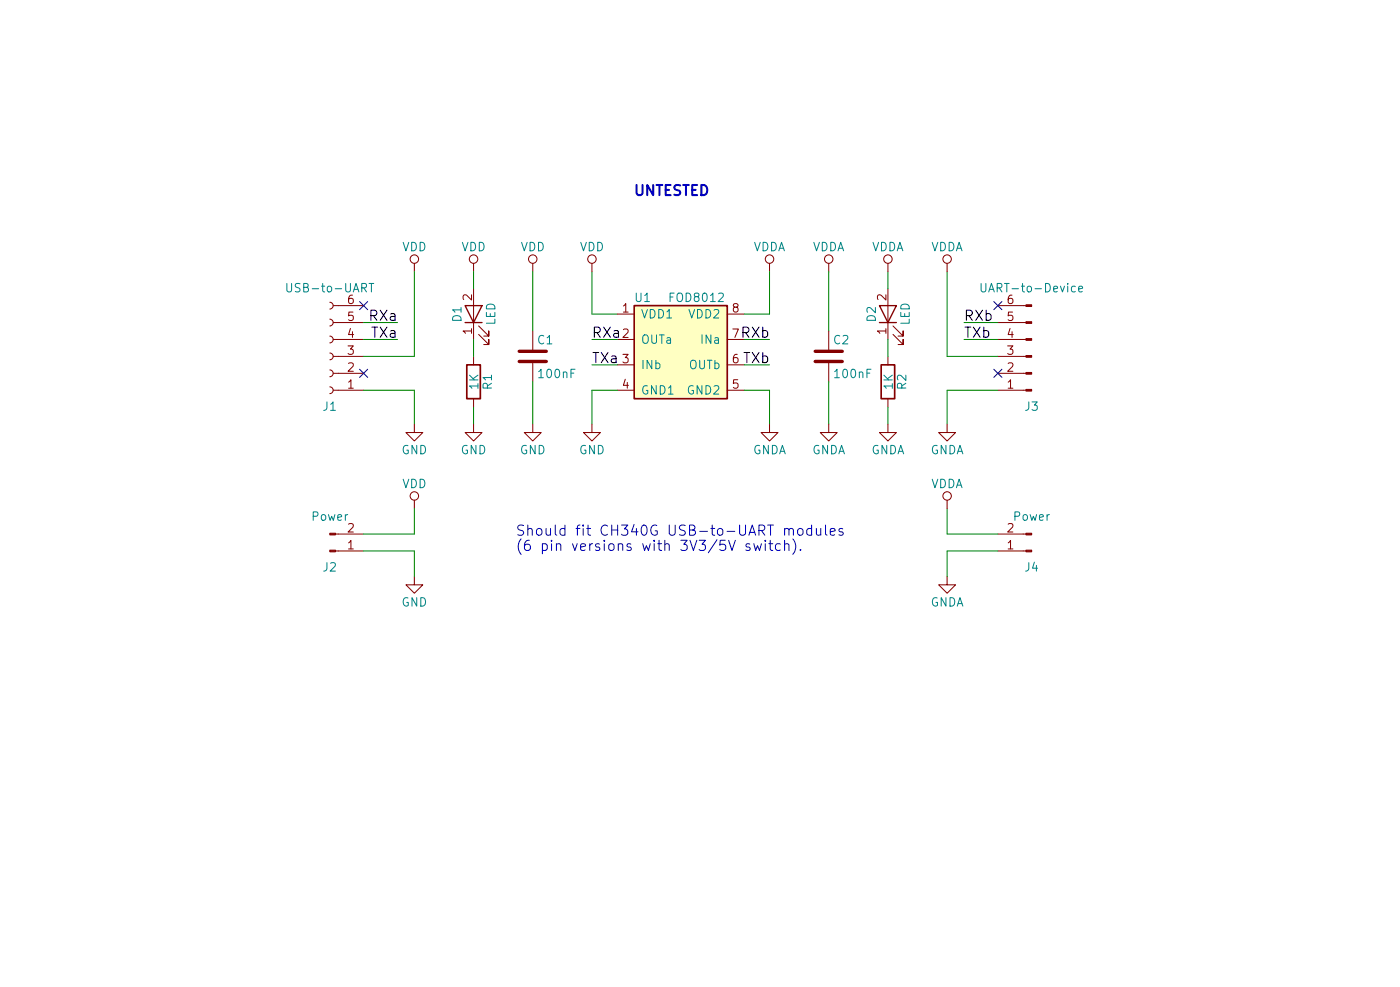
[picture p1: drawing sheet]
EESchema Schematic File Version 2
LIBS:power
LIBS:device
LIBS:transistors
LIBS:conn
LIBS:linear
LIBS:regul
LIBS:74xx
LIBS:cmos4000
LIBS:adc-dac
LIBS:memory
LIBS:xilinx
LIBS:microcontrollers
LIBS:dsp
LIBS:microchip
LIBS:analog_switches
LIBS:motorola
LIBS:texas
LIBS:intel
LIBS:audio
LIBS:interface
LIBS:digital-audio
LIBS:philips
LIBS:display
LIBS:cypress
LIBS:siliconi
LIBS:opto
LIBS:atmel
LIBS:contrib
LIBS:valves
LIBS:fod8012
EELAYER 25 0
EELAYER END
$Descr User 8268 5827
encoding utf-8
Sheet 1 1
Title ""
Date ""
Rev ""
Comp ""
Comment1 ""
Comment2 ""
Comment3 ""
Comment4 ""
$EndDescr
$Comp
L FOD8012 U1
U 1 1
P 3950 1950
F 0 "U1" H 3750 2150 50  0000 L CNN
F 1 "FOD8012" H 3950 2150 50  0000 L CNN
F 2 "SMD_Packages:SOIC-8-N" H 3750 1500 50  0001 L CIN
F 3 "" H 3925 1950 50  0001 L CNN
	1    3950 1950
	1    0    0    -1  
$EndComp
$Comp
L GND #PWR01
U 1 1
P 3500 2500
F 0 "#PWR01" H 3500 2250 50  0001 C CNN
F 1 "GND" H 3500 2350 50  0000 C CNN
F 2 "" H 3500 2500 50  0001 C CNN
F 3 "" H 3500 2500 50  0001 C CNN
	1    3500 2500
	1    0    0    -1  
$EndComp
$Comp
L GNDA #PWR02
U 1 1
P 4550 2500
F 0 "#PWR02" H 4550 2250 50  0001 C CNN
F 1 "GNDA" H 4550 2350 50  0000 C CNN
F 2 "" H 4550 2500 50  0001 C CNN
F 3 "" H 4550 2500 50  0001 C CNN
	1    4550 2500
	1    0    0    -1  
$EndComp
$Comp
L VDD #PWR03
U 1 1
P 3500 1600
F 0 "#PWR03" H 3500 1450 50  0001 C CNN
F 1 "VDD" H 3500 1750 50  0000 C CNN
F 2 "" H 3500 1600 50  0001 C CNN
F 3 "" H 3500 1600 50  0001 C CNN
	1    3500 1600
	1    0    0    -1  
$EndComp
$Comp
L VDDA #PWR04
U 1 1
P 4550 1600
F 0 "#PWR04" H 4550 1450 50  0001 C CNN
F 1 "VDDA" H 4550 1750 50  0000 C CNN
F 2 "" H 4550 1600 50  0001 C CNN
F 3 "" H 4550 1600 50  0001 C CNN
	1    4550 1600
	1    0    0    -1  
$EndComp
Wire Wire Line
	4550 1600 4550 1850
Wire Wire Line
	4550 1850 4400 1850
Wire Wire Line
	3500 1850 3650 1850
Wire Wire Line
	3500 1600 3500 1850
Wire Wire Line
	3650 2300 3500 2300
Wire Wire Line
	3500 2300 3500 2500
Wire Wire Line
	4400 2300 4550 2300
Wire Wire Line
	4550 2300 4550 2500
$Comp
L Conn_01x06_Female J1
U 1 1
P 1950 2100
F 0 "J1" H 1950 2400 50  0000 C CNN
F 1 "USB-to-UART" H 1950 1700 50  0000 C CNN
F 2 "Socket_Strips:Socket_Strip_Angled_1x06_Pitch2.54mm" H 1950 2100 50  0001 C CNN
F 3 "" H 1950 2100 50  0001 C CNN
	1    1950 2100
	-1   0    0    1   
$EndComp
Wire Wire Line
	3650 2000 3500 2000
Wire Wire Line
	3650 2150 3500 2150
$Comp
L GND #PWR05
U 1 1
P 2450 2500
F 0 "#PWR05" H 2450 2250 50  0001 C CNN
F 1 "GND" H 2450 2350 50  0000 C CNN
F 2 "" H 2450 2500 50  0001 C CNN
F 3 "" H 2450 2500 50  0001 C CNN
	1    2450 2500
	1    0    0    -1  
$EndComp
Wire Wire Line
	2150 2300 2450 2300
Wire Wire Line
	2450 2300 2450 2500
$Comp
L VDD #PWR06
U 1 1
P 2450 1600
F 0 "#PWR06" H 2450 1450 50  0001 C CNN
F 1 "VDD" H 2450 1750 50  0000 C CNN
F 2 "" H 2450 1600 50  0001 C CNN
F 3 "" H 2450 1600 50  0001 C CNN
	1    2450 1600
	1    0    0    -1  
$EndComp
Wire Wire Line
	2450 1600 2450 2100
Wire Wire Line
	2450 2100 2150 2100
Wire Wire Line
	2150 2000 2350 2000
Wire Wire Line
	2150 1900 2350 1900
NoConn ~ 2150 1800
NoConn ~ 2150 2200
Text Label 3500 2150 0    60   ~ 0
TXa
Text Label 3500 2000 0    60   ~ 0
RXa
Text Label 2350 2000 2    60   ~ 0
TXa
Text Label 2350 1900 2    60   ~ 0
RXa
$Comp
L Conn_01x06_Male J3
U 1 1
P 6100 2100
F 0 "J3" H 6100 2400 50  0000 C CNN
F 1 "UART-to-Device" H 6100 1700 50  0000 C CNN
F 2 "Pin_Headers:Pin_Header_Angled_1x06_Pitch2.54mm" H 6100 2100 50  0001 C CNN
F 3 "" H 6100 2100 50  0001 C CNN
	1    6100 2100
	-1   0    0    1   
$EndComp
$Comp
L VDDA #PWR07
U 1 1
P 5600 1600
F 0 "#PWR07" H 5600 1450 50  0001 C CNN
F 1 "VDDA" H 5600 1750 50  0000 C CNN
F 2 "" H 5600 1600 50  0001 C CNN
F 3 "" H 5600 1600 50  0001 C CNN
	1    5600 1600
	1    0    0    -1  
$EndComp
$Comp
L GNDA #PWR08
U 1 1
P 5600 2500
F 0 "#PWR08" H 5600 2250 50  0001 C CNN
F 1 "GNDA" H 5600 2350 50  0000 C CNN
F 2 "" H 5600 2500 50  0001 C CNN
F 3 "" H 5600 2500 50  0001 C CNN
	1    5600 2500
	1    0    0    -1  
$EndComp
Wire Wire Line
	4400 2000 4550 2000
Wire Wire Line
	4400 2150 4550 2150
Wire Wire Line
	5600 1600 5600 2100
Wire Wire Line
	5600 2100 5900 2100
Wire Wire Line
	5600 2300 5600 2500
Wire Wire Line
	5600 2300 5900 2300
NoConn ~ 5900 1800
NoConn ~ 5900 2200
Wire Wire Line
	5900 2000 5700 2000
Wire Wire Line
	5900 1900 5700 1900
Text Label 5700 1900 0    60   ~ 0
RXb
Text Label 5700 2000 0    60   ~ 0
TXb
Text Label 4550 2000 2    60   ~ 0
RXb
Text Label 4550 2150 2    60   ~ 0
TXb
$Comp
L VDD #PWR09
U 1 1
P 3150 1600
F 0 "#PWR09" H 3150 1450 50  0001 C CNN
F 1 "VDD" H 3150 1750 50  0000 C CNN
F 2 "" H 3150 1600 50  0001 C CNN
F 3 "" H 3150 1600 50  0001 C CNN
	1    3150 1600
	1    0    0    -1  
$EndComp
$Comp
L GND #PWR010
U 1 1
P 3150 2500
F 0 "#PWR010" H 3150 2250 50  0001 C CNN
F 1 "GND" H 3150 2350 50  0000 C CNN
F 2 "" H 3150 2500 50  0001 C CNN
F 3 "" H 3150 2500 50  0001 C CNN
	1    3150 2500
	1    0    0    -1  
$EndComp
$Comp
L C C1
U 1 1
P 3150 2100
F 0 "C1" H 3175 2200 50  0000 L CNN
F 1 "100nF" H 3175 2000 50  0000 L CNN
F 2 "Capacitors_SMD:C_0805_HandSoldering" H 3188 1950 50  0001 C CNN
F 3 "" H 3150 2100 50  0001 C CNN
	1    3150 2100
	1    0    0    -1  
$EndComp
Wire Wire Line
	3150 1600 3150 1950
Wire Wire Line
	3150 2250 3150 2500
$Comp
L C C2
U 1 1
P 4900 2100
F 0 "C2" H 4925 2200 50  0000 L CNN
F 1 "100nF" H 4925 2000 50  0000 L CNN
F 2 "Capacitors_SMD:C_0805_HandSoldering" H 4938 1950 50  0001 C CNN
F 3 "" H 4900 2100 50  0001 C CNN
	1    4900 2100
	1    0    0    -1  
$EndComp
$Comp
L VDDA #PWR011
U 1 1
P 4900 1600
F 0 "#PWR011" H 4900 1450 50  0001 C CNN
F 1 "VDDA" H 4900 1750 50  0000 C CNN
F 2 "" H 4900 1600 50  0001 C CNN
F 3 "" H 4900 1600 50  0001 C CNN
	1    4900 1600
	1    0    0    -1  
$EndComp
$Comp
L GNDA #PWR012
U 1 1
P 4900 2500
F 0 "#PWR012" H 4900 2250 50  0001 C CNN
F 1 "GNDA" H 4900 2350 50  0000 C CNN
F 2 "" H 4900 2500 50  0001 C CNN
F 3 "" H 4900 2500 50  0001 C CNN
	1    4900 2500
	1    0    0    -1  
$EndComp
Wire Wire Line
	4900 1600 4900 1950
Wire Wire Line
	4900 2250 4900 2500
$Comp
L VDD #PWR013
U 1 1
P 2800 1600
F 0 "#PWR013" H 2800 1450 50  0001 C CNN
F 1 "VDD" H 2800 1750 50  0000 C CNN
F 2 "" H 2800 1600 50  0001 C CNN
F 3 "" H 2800 1600 50  0001 C CNN
	1    2800 1600
	1    0    0    -1  
$EndComp
$Comp
L GND #PWR014
U 1 1
P 2800 2500
F 0 "#PWR014" H 2800 2250 50  0001 C CNN
F 1 "GND" H 2800 2350 50  0000 C CNN
F 2 "" H 2800 2500 50  0001 C CNN
F 3 "" H 2800 2500 50  0001 C CNN
	1    2800 2500
	1    0    0    -1  
$EndComp
$Comp
L LED D1
U 1 1
P 2800 1850
F 0 "D1" H 2800 1950 50  0000 C CNN
F 1 "LED" H 2800 1750 50  0000 C CNN
F 2 "LEDs:LED_0805_HandSoldering" H 2800 1850 50  0001 C CNN
F 3 "" H 2800 1850 50  0001 C CNN
	1    2800 1850
	0    -1   -1   0   
$EndComp
$Comp
L R R1
U 1 1
P 2800 2250
F 0 "R1" V 2880 2250 50  0000 C CNN
F 1 "1K" V 2800 2250 50  0000 C CNN
F 2 "Resistors_SMD:R_0805_HandSoldering" V 2730 2250 50  0001 C CNN
F 3 "" H 2800 2250 50  0001 C CNN
	1    2800 2250
	1    0    0    -1  
$EndComp
Wire Wire Line
	2800 1700 2800 1600
Wire Wire Line
	2800 2400 2800 2500
Wire Wire Line
	2800 2100 2800 2000
$Comp
L R R2
U 1 1
P 5250 2250
F 0 "R2" V 5330 2250 50  0000 C CNN
F 1 "1K" V 5250 2250 50  0000 C CNN
F 2 "Resistors_SMD:R_0805_HandSoldering" V 5180 2250 50  0001 C CNN
F 3 "" H 5250 2250 50  0001 C CNN
	1    5250 2250
	1    0    0    -1  
$EndComp
$Comp
L GNDA #PWR015
U 1 1
P 5250 2500
F 0 "#PWR015" H 5250 2250 50  0001 C CNN
F 1 "GNDA" H 5250 2350 50  0000 C CNN
F 2 "" H 5250 2500 50  0001 C CNN
F 3 "" H 5250 2500 50  0001 C CNN
	1    5250 2500
	1    0    0    -1  
$EndComp
$Comp
L VDDA #PWR016
U 1 1
P 5250 1600
F 0 "#PWR016" H 5250 1450 50  0001 C CNN
F 1 "VDDA" H 5250 1750 50  0000 C CNN
F 2 "" H 5250 1600 50  0001 C CNN
F 3 "" H 5250 1600 50  0001 C CNN
	1    5250 1600
	1    0    0    -1  
$EndComp
$Comp
L LED D2
U 1 1
P 5250 1850
F 0 "D2" H 5250 1950 50  0000 C CNN
F 1 "LED" H 5250 1750 50  0000 C CNN
F 2 "LEDs:LED_0805_HandSoldering" H 5250 1850 50  0001 C CNN
F 3 "" H 5250 1850 50  0001 C CNN
	1    5250 1850
	0    -1   -1   0   
$EndComp
Wire Wire Line
	5250 1600 5250 1700
Wire Wire Line
	5250 2000 5250 2100
Wire Wire Line
	5250 2400 5250 2500
$Comp
L Conn_01x02_Male J2
U 1 1
P 1950 3250
F 0 "J2" H 1950 3350 50  0000 C CNN
F 1 "Power" H 1950 3050 50  0000 C CNN
F 2 "Socket_Strips:Socket_Strip_Straight_1x02_Pitch2.54mm" H 1950 3250 50  0001 C CNN
F 3 "" H 1950 3250 50  0001 C CNN
	1    1950 3250
	1    0    0    1   
$EndComp
$Comp
L GND #PWR017
U 1 1
P 2450 3400
F 0 "#PWR017" H 2450 3150 50  0001 C CNN
F 1 "GND" H 2450 3250 50  0000 C CNN
F 2 "" H 2450 3400 50  0001 C CNN
F 3 "" H 2450 3400 50  0001 C CNN
	1    2450 3400
	1    0    0    -1  
$EndComp
$Comp
L VDD #PWR018
U 1 1
P 2450 3000
F 0 "#PWR018" H 2450 2850 50  0001 C CNN
F 1 "VDD" H 2450 3150 50  0000 C CNN
F 2 "" H 2450 3000 50  0001 C CNN
F 3 "" H 2450 3000 50  0001 C CNN
	1    2450 3000
	1    0    0    -1  
$EndComp
Wire Wire Line
	2450 3150 2450 3000
Wire Wire Line
	2450 3250 2450 3400
$Comp
L Conn_01x02_Male J4
U 1 1
P 6100 3250
F 0 "J4" H 6100 3350 50  0000 C CNN
F 1 "Power" H 6100 3050 50  0000 C CNN
F 2 "Socket_Strips:Socket_Strip_Straight_1x02_Pitch2.54mm" H 6100 3250 50  0001 C CNN
F 3 "" H 6100 3250 50  0001 C CNN
	1    6100 3250
	-1   0    0    1   
$EndComp
$Comp
L VDDA #PWR019
U 1 1
P 5600 3000
F 0 "#PWR019" H 5600 2850 50  0001 C CNN
F 1 "VDDA" H 5600 3150 50  0000 C CNN
F 2 "" H 5600 3000 50  0001 C CNN
F 3 "" H 5600 3000 50  0001 C CNN
	1    5600 3000
	1    0    0    -1  
$EndComp
Wire Wire Line
	5600 3150 5600 3000
$Comp
L GNDA #PWR020
U 1 1
P 5600 3400
F 0 "#PWR020" H 5600 3150 50  0001 C CNN
F 1 "GNDA" H 5600 3250 50  0000 C CNN
F 2 "" H 5600 3400 50  0001 C CNN
F 3 "" H 5600 3400 50  0001 C CNN
	1    5600 3400
	1    0    0    -1  
$EndComp
Wire Wire Line
	5900 3250 5600 3250
Wire Wire Line
	5600 3250 5600 3400
Wire Wire Line
	2150 3150 2450 3150
Wire Wire Line
	2150 3250 2450 3250
Wire Wire Line
	5600 3150 5900 3150
Text Notes 3050 3250 0    60   ~ 0
Should fit CH340G USB-to-UART modules \n(6 pin versions with 3V3/5V switch).
Text Notes 3750 1150 0    60   ~ 12
UNTESTED
$EndSCHEMATC
